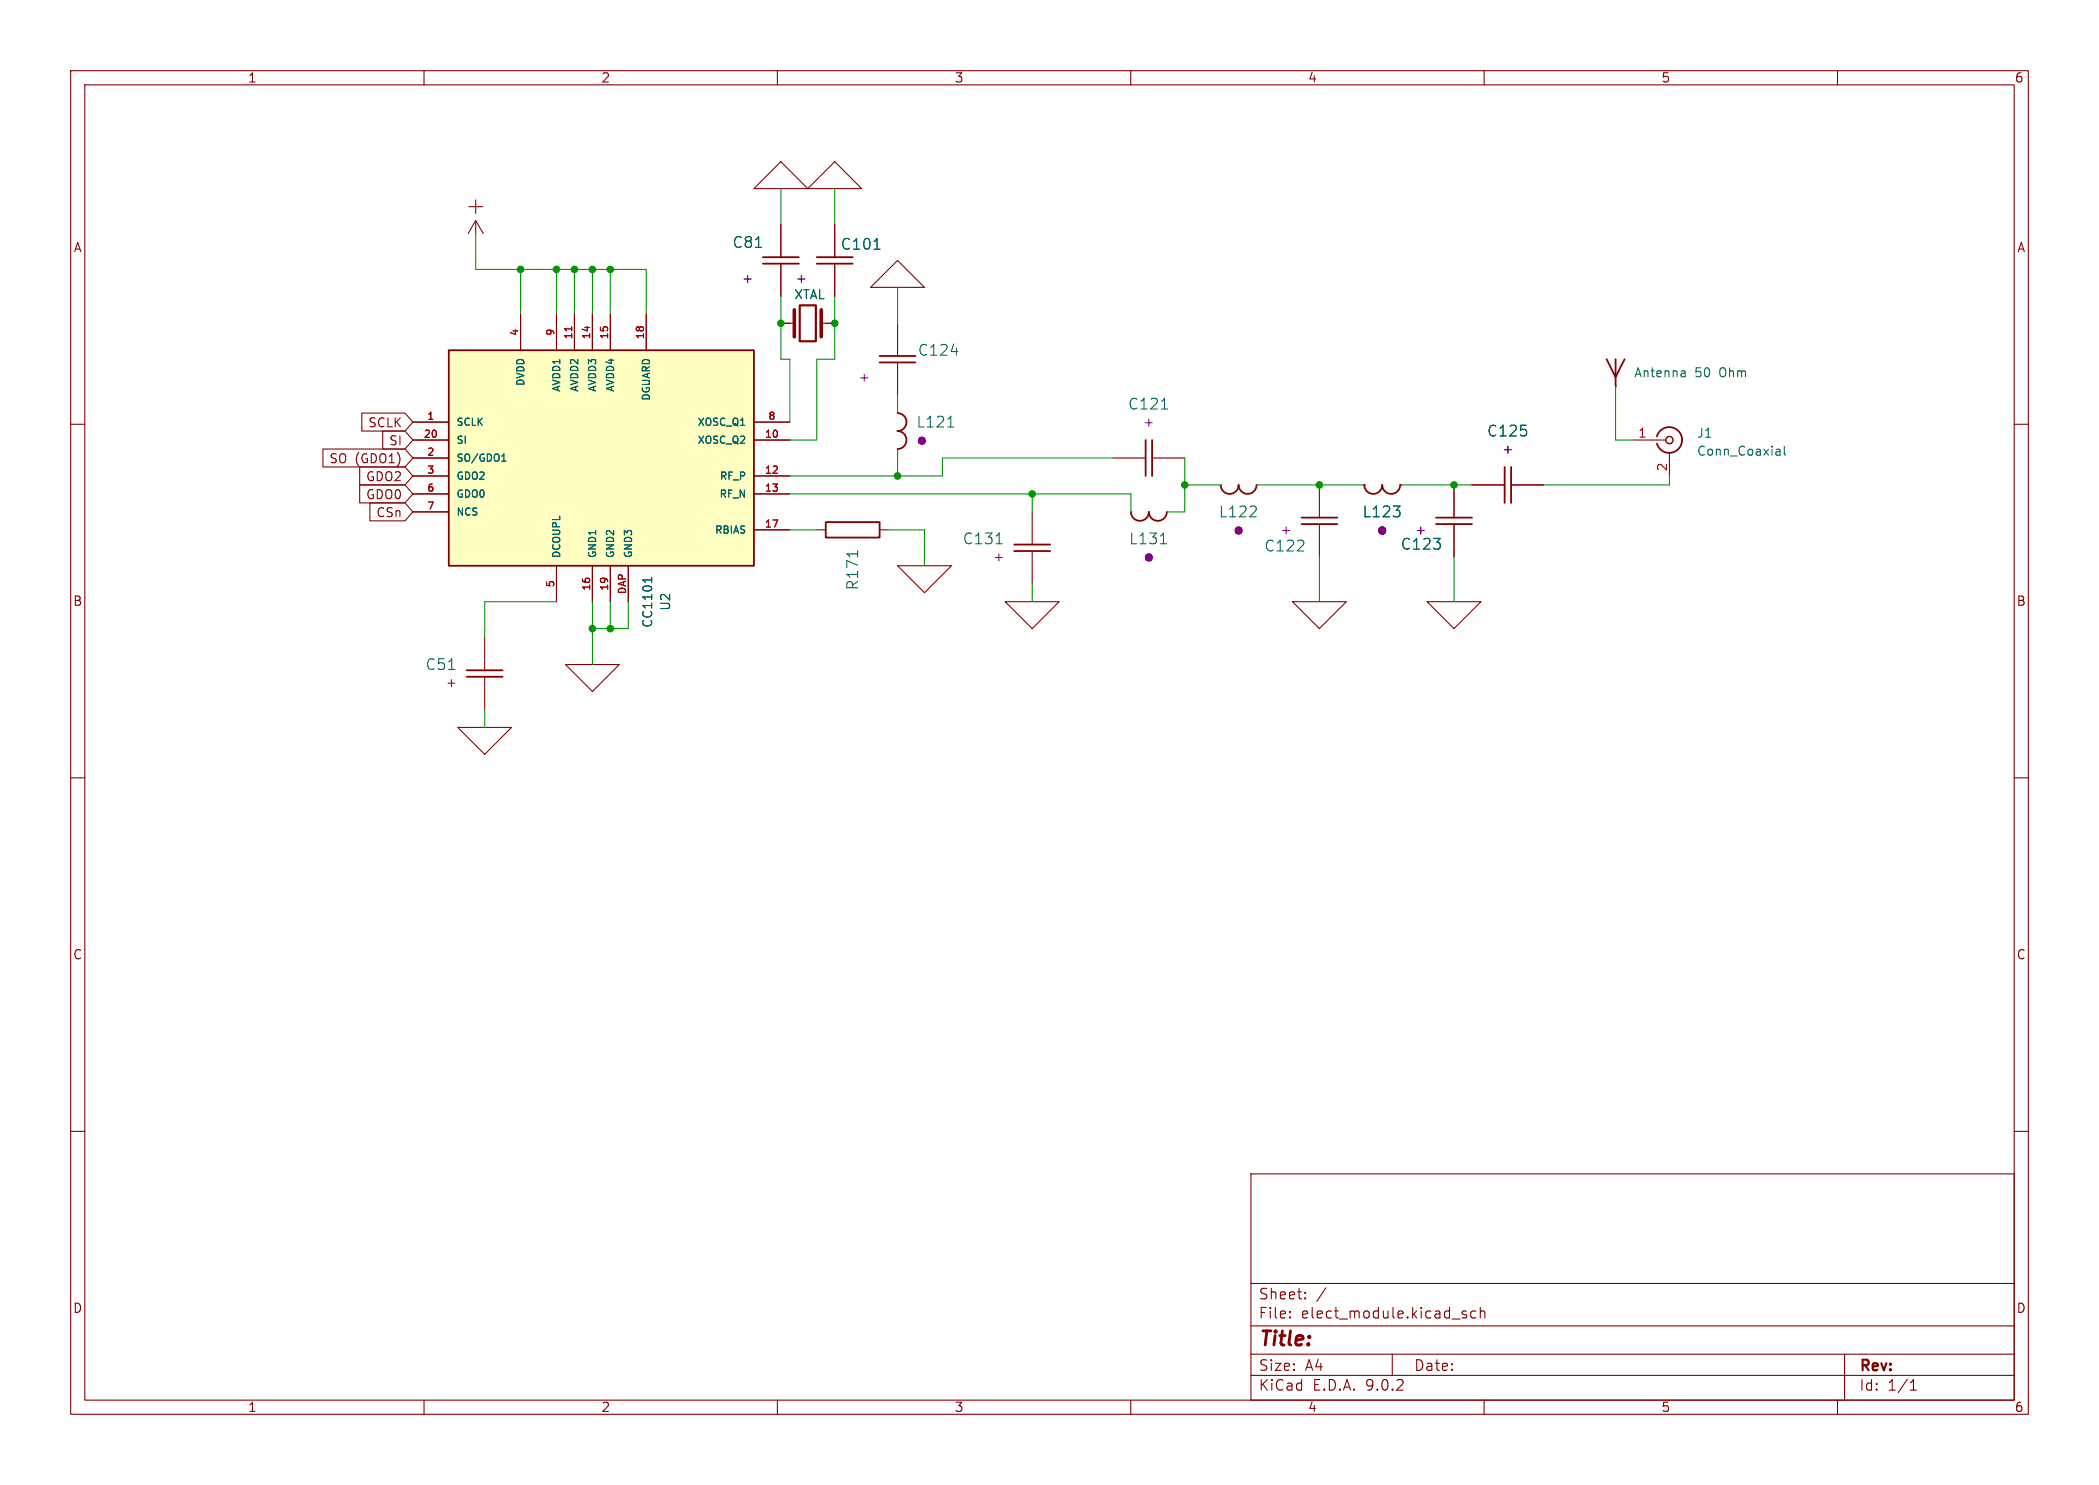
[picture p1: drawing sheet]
<svg xmlns="http://www.w3.org/2000/svg" width="297mm" height="210mm" viewBox="0 0 297 210" stroke-linecap="round" stroke-linejoin="round" font-family="sans-serif">
<g fill="none" stroke="#840000" stroke-width=".15">
<path d="M10 10h277v190h-277zM12 12h273v186h-273zM60 10v2M110 10v2M160 10v2M210 10v2M260 10v2M66.2 33l1.1-1.8 1.1 1.8M67.3 31.2v1.8M106.7 26.7l3.8-3.8 3.8 3.8zM110.5 31.8v4.6M110.5 37.3v4.6"/>
<path d="M114.3 26.7l3.8-3.8 3.8 3.8zM118.1 31.8v4.6M118.1 37.3v4.6M110.5 45.7h1.9M116.2 45.7h1.9M123.2 40.6l3.8-3.8 3.8 3.8zM127 58.4h.1M127 45.7v4.6M127 51.3v4.6M10 60h2M115.6 74.9h1.2M124.5 74.9h1.2"/>
<path d="M127 63.5h.1M146 72.4v4.6M146 77.9v4.7M157.5 64.8h4.6M160 72.4h.1M163 64.8h4.6M165.1 72.4h.1M172.7 68.6h.1M177.8 68.6h.1M285 60h2M80 94h7.6l-3.8 3.8zM127 80h7.6l-3.8 3.8z"/>
<path d="M142.2 85.1h7.7l-3.9 3.8zM182.9 85.1h7.6l-3.8 3.8zM10 110h2M285 110h2M10 160h2M177 166h108v32h-108zM285 160h2M60 198v2M110 198v2M160 198v2M177 194.5h108M177 191.5h108"/>
<path d="M177 187.5h108M177 181.5h108M182.5 186.3h.1l-.1 .1M182.5 186.3v.1M182.5 185.5v.1M182.5 185.5h.1l-.1 .1M184.7 183.6v.1M184.7 183.6h-.1l.1 .1M184.7 182.8v.1M184.7 182.8h-.1l.1 .1M187.6 182.1l-1.3 2M197 191.5v3"/>
<path d="M207 185.8l.5 .2v.2l-.2 .2-.4-.1M207 185.5l.1-.1 .4 .1M208.8 185.5l-.4-.1-.3 .3v.4l.1 .2 .2 .1 .4-.1M209.5 185.5a.37 .37 0 0 1 .6 .1v.8M209.5 184.9v1.5M210 198v2M260 198v2M261 191.5v6.5M270.3 196.6h.9M270.3 195.5l.4-.4v1.5"/>
</g>
<path d="M112.4 43.8v3.8M116.2 43.8v3.8" fill="none" stroke="#840000" stroke-width=".51"/>
<path d="M113.2 43.2h2.2v5.1h-2.2z" fill="none" stroke="#840000" stroke-width=".3"/>
<g fill="none" stroke="#840000" stroke-width=".25">
<path d="M107.9 36.4h5.1M107.9 37.3h5.1M115.6 36.4h5M115.6 37.3h5M124.5 50.3h5M124.5 51.3h5M127 58.4a1.27 1.27 0 0 1 1.3 1.3 1.27 1.27 0 0 1-1.3 1.3 1.27 1.27 0 0 1 1.3 1.2 1.27 1.27 0 0 1-1.3 1.3M116.8 73.8h7.7v2.2h-7.7zM143.5 77h5.1M143.5 77.9h5.1M160 72.4a1.27 1.27 0 0 0 1.3 1.3 1.27 1.27 0 0 0 1.3-1.3 1.27 1.27 0 0 0 1.2 1.3 1.27 1.27 0 0 0 1.3-1.3M162.1 62.2v5.1"/>
<path d="M163 62.2v5.1M172.7 68.6a1.27 1.27 0 0 0 1.3 1.2 1.27 1.27 0 0 0 1.3-1.2 1.27 1.27 0 0 0 1.2 1.2 1.27 1.27 0 0 0 1.3-1.2"/>
</g>
<path d="M123.7 35.2h.8M164.3 57.8h.9M121.3 77.9v.9M134.1 60.4h.9M140.9 76.9h.9M164.2 76.9h.9M176.8 73.1h1M177.7 71.7l.1 .2-.1 .3" fill="none" stroke="#006464" stroke-width=".15"/>
<path d="M63.5 49.5h43.2v30.5h-43.2z" fill="#ffffc2"/>
<g fill="none" stroke="#840000" stroke-width=".25">
<path d="M63.5 49.5h43.2v30.5h-43.2zM227.3 50.8l1.3 2.5 1.3-2.5M228.6 50.8v3.8M184.1 74.1h5.1M184.1 73.2h5.1M193 68.6a1.27 1.27 0 0 0 1.3 1.2 1.27 1.27 0 0 0 1.3-1.2 1.27 1.27 0 0 0 1.2 1.2 1.27 1.27 0 0 0 1.3-1.2M203.2 74.1h5.1M203.2 73.2h5.1M212.9 66v5.1M213.8 66v5.1M234.4 61.7a1.81 1.81 0 0 1 2.8-1 1.81 1.81 0 0 1 0 3 1.81 1.81 0 0 1-2.7-1M66 94.8h5.1"/>
<path d="M66 95.7h5.1"/>
</g>
<g fill="none" stroke="#840000" stroke-width=".15">
<path d="M110.5 31.8v4.6M110.5 37.3v4.6M118.1 31.8v4.6M118.1 37.3v4.6M51.2 58.4h6.1l1.1 1.3-1.1 1.3h-6.1zM58.4 59.7h5.1M73.7 44.5v5M78.7 44.5v5M81.3 44.5v5M83.8 44.5v5M86.4 44.5v5M91.4 44.5v5"/>
<path d="M106.7 59.7h5.1M110.5 45.7h1.3M116.8 45.7h1.3M228.6 54.6h.1M45.7 63.5h11.6l1.1 1.3-1.1 1.2h-11.6zM50.9 68.6h6.4l1.1 1.3-1.1 1.2h-6.4zM50.9 66h6.4l1.1 1.3-1.1 1.3h-6.4zM52.3 71.1h5l1.1 1.3-1.1 1.3h-5zM54.2 61h3.1l1.1 1.2-1.1 1.3h-3.1zM58.4 62.2h5.1M58.4 64.8h5.1M58.4 67.3h5.1"/>
<path d="M58.4 69.9h5.1M58.4 72.4h5.1M106.7 62.2h5.1M106.7 67.3h5.1M106.7 69.9h5.1M106.7 74.9h5.1M186.7 68.6v4.6M186.7 74.1v4.6M193 68.6h.1M198.1 68.6h.1M205.7 68.6v4.6M205.7 74.1v4.6"/>
<path d="M208.3 68.6h4.6M213.8 68.6h4.6M231.1 62.2h4.6M236.2 64v3.3M68.6 90.2v4.6M68.6 95.7v4.6M78.7 80v5.1M83.8 80v5.1M86.4 80v5.1M88.9 80v5.1M201.9 85.1h7.6l-3.8 3.8zM64.8 102.9h7.6l-3.8 3.8z"/>
</g>
<path d="M123.7 35.2h.8M238.3 52.4l.1 .2v.7M238.4 53.2l-.4 .1M238.4 52.7l-.4 .1M71 65.2h.6M71.1 64.5l.2-.3v1M251.4 63.5h.3l.2 .2v.7M251.9 64.3l-.5 .1M251.9 63.8l-.5 .1M252.5 63.1v1.1l.2 .2M92.2 81.6v.8M92.2 82h-1.3l.2 .1" fill="none" stroke="#006464" stroke-width=".15"/>
<path d="M80.9 46.2v.6" fill="none" stroke="#a90000" stroke-width=".15"/>
<circle cx="236.2" cy="62.2" r=".51" fill="none" stroke="#840000" stroke-width=".2"/>
<g fill="none" stroke="#009600" stroke-width=".15">
<path d="M67.3 33v5.1h24.1v6.4M73.7 38.1v6.4M78.7 38.1v6.4M81.3 38.1v6.4M83.8 38.1v6.4M86.4 38.1v6.4M110.5 26.7v5.1M118.1 26.7v5.1M110.5 41.9v8.9h1.3v8.9M118.1 41.9v8.9h-2.5v11.4h-3.8M127 40.6v5.1M127 55.9v2.5"/>
<path d="M228.6 54.6v7.6h2.5M111.8 74.9h3.8M111.8 69.9h48.2v2.5M125.7 74.9h5.1v5.1M127 63.5v3.8M146 69.9v2.5M157.5 64.8h-24.2v2.5h-21.5M167.6 64.8v7.6h-2.5M167.6 68.6h5.1M177.8 68.6h15.2M186.7 78.7v6.4M198.1 68.6h10.2"/>
<path d="M205.7 78.7v6.4M236.2 67.3v1.3h-17.8M78.7 85.1h-10.1v5.1M83.8 85.1v8.9M86.4 85.1v3.8M88.9 85.1v3.8h-5.1M146 82.6v2.5M68.6 100.3v2.6"/>
</g>
<g fill="#009600" stroke="#009600" stroke-width=".15">
<circle cx="167.6" cy="68.6" r=".46"/>
<circle cx="205.7" cy="68.6" r=".46"/>
<circle cx="186.7" cy="68.6" r=".46"/>
<circle cx="127" cy="67.3" r=".46"/>
<circle cx="146" cy="69.9" r=".46"/>
<circle cx="118.1" cy="45.7" r=".46"/>
<circle cx="110.5" cy="45.7" r=".46"/>
<circle cx="81.3" cy="38.1" r=".46"/>
<circle cx="83.8" cy="38.1" r=".46"/>
<circle cx="86.4" cy="38.1" r=".46"/>
<circle cx="78.7" cy="38.1" r=".46"/>
<circle cx="73.7" cy="38.1" r=".46"/>
<circle cx="83.8" cy="88.9" r=".46"/>
<circle cx="86.4" cy="88.9" r=".46"/>
</g>
<text font-size="3.5" fill="#840000" x="65.8" y="30.5">+</text>
<text font-size="2.8" fill="#840000" x="178" y="190.9">Title:</text>
<g font-size="2.1" fill="#006464">
<text x="103.6" y="35.3">C81</text>
<text x="118.9" y="35.5">C101</text>
<text x="129.8" y="50.5">C124</text>
<text x="159.5" y="58.1">C121</text>
<text x="129.6" y="60.7">L121</text>
<text x="210.3" y="62">C125</text>
<text x="136.2" y="77.2">C131</text>
<text x="159.7" y="77.2">L131</text>
<text x="172.4" y="73.4">L122</text>
<text x="192.7" y="73.4">L123</text>
<text x="198.1" y="78">C123</text>
<text x="121.6" y="83.6" transform="rotate(-90 121.6 83.6)">R171</text>
<text x="178.8" y="78.2">C122</text>
<text x="60.1" y="95">C51</text>
</g>
<g font-size="2.1" fill="#840000">
<text x="178" y="184">Sheet:</text>
<text x="178" y="186.7">File:</text>
<text x="184.1" y="186.7">elect_module.kicad_sch</text>
<text x="178" y="196.9">KiCad</text>
<text x="178" y="194.1">Size:</text>
<text x="184.7" y="194.1">A4</text>
<text x="185.7" y="196.9">E.D.A.</text>
<text x="193.3" y="196.9">9.0.2</text>
<text x="200" y="194.1">Date:</text>
<text x="263" y="194.3">Rev:</text>
<text x="263" y="196.9">Id:</text>
<text x="267.1" y="196.9">1/1</text>
</g>
<g font-size="1.8" fill="#840000">
<text x="35" y="11.9">1</text>
<text x="85" y="11.9">2</text>
<text x="135" y="11.9">3</text>
<text x="185" y="11.9">4</text>
<text x="235" y="11.9">5</text>
<text x="285" y="11.9">6</text>
<text x="10.3" y="35.9">A</text>
<text x="285.3" y="35.9">A</text>
<text x="46.5" y="65.7">SO (GDO1)</text>
<text x="52" y="60.6">SCLK</text>
<text x="55" y="63.2">SI</text>
<text x="51.7" y="70.8">GDO0</text>
<text x="51.7" y="68.3">GDO2</text>
<text x="53.2" y="73.3">CSn</text>
<text x="10.3" y="85.9">B</text>
<text x="285.3" y="85.9">B</text>
<text x="10.3" y="135.9">C</text>
<text x="285.3" y="135.9">C</text>
<text x="10.3" y="185.9">D</text>
<text x="285.3" y="185.9">D</text>
<text x="35" y="199.9">1</text>
<text x="85" y="199.9">2</text>
<text x="135" y="199.9">3</text>
<text x="185" y="199.9">4</text>
<text x="235" y="199.9">5</text>
<text x="285" y="199.9">6</text>
</g>
<g font-size="1.8" fill="#840084">
<text x="104.9" y="40.2">+</text>
<text x="112.5" y="40.2">+</text>
<text x="121.4" y="54.2">+</text>
<text x="129.5" y="63.1">þÿ%Ï</text>
<text x="161.7" y="60.6">+</text>
<text x="212.5" y="64.4">+</text>
<text x="174.4" y="75.8">þÿ%Ï</text>
<text x="181.1" y="75.8">+</text>
<text x="194.7" y="75.8">þÿ%Ï</text>
<text x="200.1" y="75.8">+</text>
<text x="140.5" y="79.6">+</text>
<text x="161.7" y="79.6">þÿ%Ï</text>
<text x="63" y="97.4">+</text>
</g>
<g font-size="1.8" fill="#006464">
<text x="112.3" y="42.5">XTAL</text>
<text x="231.1" y="53.6">Antenna</text>
<text x="239.8" y="53.6">50</text>
<text x="243.4" y="53.6">Ohm</text>
<text x="240" y="62.1">J1</text>
<text x="240" y="64.7">Conn_Coaxial</text>
<text x="92.5" y="88.9" transform="rotate(-90 92.5 88.9)">CC1101</text>
<text x="95" y="86.5" transform="rotate(-90 95 86.5)">U2</text>
</g>
<g font-size="1.8" fill="#a90000">
<text x="231.7" y="62">1</text>
<text x="236" y="66.7" transform="rotate(-90 236 66.7)">2</text>
</g>
<g font-size="1.4" fill="#a90000">
<text x="73.4" y="47.6" transform="rotate(-90 73.4 47.6)">4</text>
<text x="78.5" y="47.6" transform="rotate(-90 78.5 47.6)">9</text>
<text x="81" y="48.1" transform="rotate(-90 81 48.1)">11</text>
<text x="83.6" y="48.1" transform="rotate(-90 83.6 48.1)">14</text>
<text x="86.1" y="48.1" transform="rotate(-90 86.1 48.1)">15</text>
<text x="91.2" y="48.1" transform="rotate(-90 91.2 48.1)">18</text>
<text x="60.3" y="59.4">1</text>
<text x="108.6" y="59.4">8</text>
<text x="59.9" y="62">20</text>
<text x="60.3" y="64.5">2</text>
<text x="108.1" y="62">10</text>
<text x="60.3" y="67.1">3</text>
<text x="60.3" y="69.6">6</text>
<text x="108.1" y="67.1">12</text>
<text x="108.1" y="69.6">13</text>
<text x="60.3" y="72.1">7</text>
<text x="108.1" y="74.7">17</text>
<text x="78.5" y="83.2" transform="rotate(-90 78.5 83.2)">5</text>
<text x="83.6" y="83.6" transform="rotate(-90 83.6 83.6)">16</text>
<text x="86.1" y="83.6" transform="rotate(-90 86.1 83.6)">19</text>
<text x="88.6" y="84.1" transform="rotate(-90 88.6 84.1)">DAP</text>
</g>
<g font-size="1.4" fill="#006464">
<text x="74.4" y="54.7" transform="rotate(-90 74.4 54.7)">DVDD</text>
<text x="79.5" y="55.5" transform="rotate(-90 79.5 55.5)">AVDD1</text>
<text x="82" y="55.5" transform="rotate(-90 82 55.5)">AVDD2</text>
<text x="84.6" y="55.5" transform="rotate(-90 84.6 55.5)">AVDD3</text>
<text x="87.1" y="55.5" transform="rotate(-90 87.1 55.5)">AVDD4</text>
<text x="92.2" y="56.8" transform="rotate(-90 92.2 56.8)">DGUARD</text>
<text x="64.5" y="60.4">SCLK</text>
<text x="64.5" y="63">SI</text>
<text x="64.5" y="65.5">SO/GDO1</text>
<text x="98.6" y="60.4">XOSC_Q1</text>
<text x="98.6" y="63">XOSC_Q2</text>
<text x="64.5" y="68">GDO2</text>
<text x="64.5" y="70.6">GDO0</text>
<text x="101.7" y="70.6">RF_N</text>
<text x="101.7" y="68">RF_P</text>
<text x="64.5" y="73.1">NCS</text>
<text x="101.1" y="75.7">RBIAS</text>
<text x="79.5" y="79" transform="rotate(-90 79.5 79)">DCOUPL</text>
<text x="84.6" y="79" transform="rotate(-90 84.6 79)">GND1</text>
<text x="87.1" y="79" transform="rotate(-90 87.1 79)">GND2</text>
<text x="89.6" y="79" transform="rotate(-90 89.6 79)">GND3</text>
</g>
</svg>
